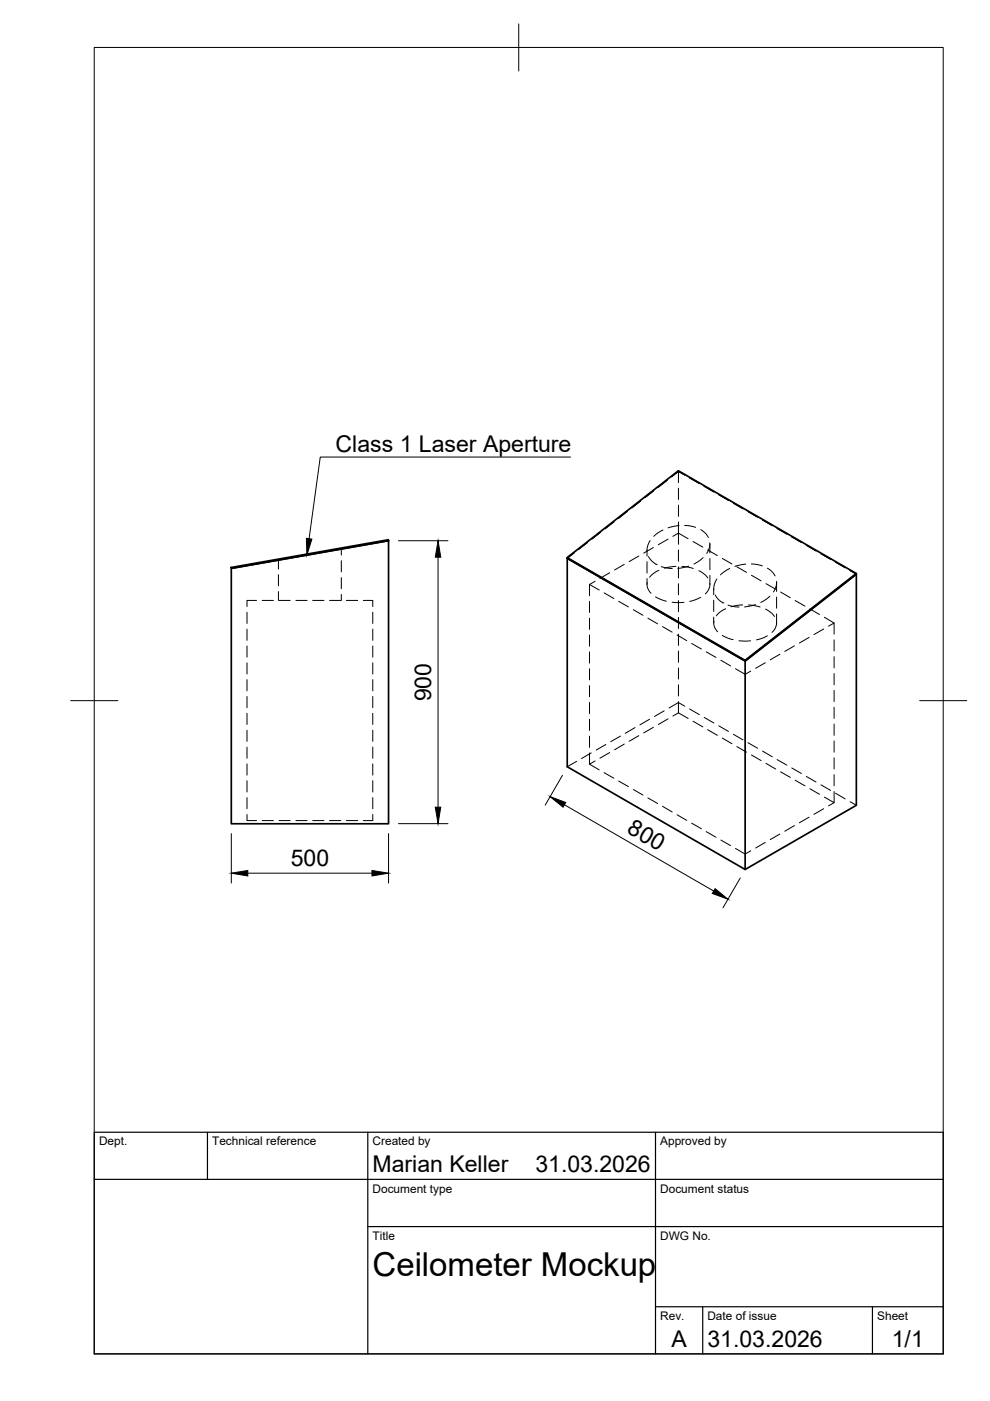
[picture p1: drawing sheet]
<svg xmlns="http://www.w3.org/2000/svg" width="210mm" height="297mm" viewBox="0 0 210 297" stroke-linecap="round" stroke-linejoin="round" font-family="sans-serif">
<!-- layer: Hidden -->
<g fill="none" stroke="#000" stroke-width=".21">
<path d="M143.8 99.8v.2l1.4 .7-1.4-.7M143.8 100v2.3M143.8 100l-1.4 1.1M59 118.8v1.9M72.4 116.4v1.3M72.4 118.9v2.4M121.7 117.2l-1.4 1.2M124.5 115l-1.8 1.5M127.4 112.8l-1.9 1.5M130.2 110.6l-1.9 1.5M132.4 119.7l-2.1 1.1M133 108.4l-1.9 1.5"/>
<path d="M135.4 117.9l-2 1.2M135.8 106.2l-1.9 1.5M137.2 116.7v1.2M137.2 119.1v2.4M137.5 118l.7 1 .9 .7M137.9 114.6l-.6 1.1-.1 1.1M138.5 116.1l-2 1.2M138.6 104l-1.8 1.5 1.8-1.5M139.1 119.7h.1M140.6 112.4l-1.1 .6-.9 .7M141.4 101.8l-1.8 1.5 1.9-1.5M141.6 114.3l-2 1.2"/>
<path d="M142.7 113.7l1.1-.7v2.4M143.8 103.5v2.4M143.8 107.1v2.4M143.8 110.7v2.3l2.1 1.2M143.8 116.6v2.4M144 111.4l-2.4 .5M145.2 111.4l2.3 .4M146.2 101.3l2.1 1.2-2.1-1.2M146.9 114.8l2.1 1.2M148.6 112.3l1.1 .9 .5 .8M149.1 118.2l-2 1.4M149.3 103.1l2.1 1.2-2.1-1.2"/>
<path d="M150 116.6l2.1 1.2M150.5 115.1l-.2 1.4-.5 .8M150.5 115.3v1.9M150.5 118.4v2.4M153.1 118.4l2.1 1.2M154.5 106.1l-2.1-1.2 2.1 1.2M155.5 106.7l2 1.2M158.1 119.6l-2.3 .5M159.3 119.6l2.3 .4M160.6 109.7l-2-1.2 2.1 1.2M161.7 110.2l2 1.2M164.8 112l2 1.2"/>
<path d="M167.9 113.8l2 1.2M171 115.6l2 1.2M174.1 117.4l2 1.2M177.1 119.2l2.1 1.2M52.4 129.8v2.4M52.4 133.4v2.4M52.4 137v2.3M54.4 127.3h-2v1.3M55.6 127.3h2.4M59 121.8v2.4M59 125.4v1.9M59.2 127.3h2.3"/>
<path d="M62.7 127.3h2.4M66.3 127.3h2.4M69.9 127.3h2.4M72.4 122.5v2.3M72.4 126v1.3M73.4 127.3h2.4M77 127.3h2v1.3M79 129.8v2.4M79 133.4v2.4M79 137v2.3M125 123.9v2.4M125 127.5v2.4"/>
<path d="M125 131.1v2.3M125 134.6v2.4M125 138.2v2.4M125 123.9l2 1.2M126.2 123.2l-1.2 .7M128.1 125.7l2.1 1.2M129.3 121.4l-2.1 1.2M131.2 127.5l2 1.2M134.3 129.3l2 1.2M137.2 122.7v1.2M137.2 123.5a2.57 2.57 0 0 0 .8 2.3M137.4 131.1l2 1.2"/>
<path d="M139 126.5l2.3 1M139.7 120.9l-1.1 .6-.9 .9M140.2 120.1l2.3 .4M140.5 132.8l2 1.2M142.5 127.7h2.5M143.3 120.1l-2.4 .4M143.6 134.6l2 1.2M143.8 120.2v2.4M143.8 123.7v2.4M143.8 127.3v2.4M143.8 130.9v2.4M143.8 134.5v2.3"/>
<path d="M143.8 138v2.4M144.6 120.1l2.4 .4M146 120l-2.3 .5M146.6 136.4l2.1 1.2M148.2 121l1.3 .9 .6 .6M148.6 126.6l-2.4 .9M149.7 138.2l2.1 1.2M150.5 123.7l-.2 1.1-.8 1.1M150.5 122v1.9M151.3 124.8v1.3M151.3 127.3v2.3M151.3 130.8v1.3"/>
<path d="M151.4 131.7a2.57 2.57 0 0 0 .8 2.2M151.6 126.1l.8 1 .9 .7M152 122.8l-.5 1.1-.2 1.1M152.8 140l2.1 1.2M153.1 134.7l1.4 .6 .9 .3M153.3 127.8h.1M153.8 129.1l-1 .6-.9 .9M154.4 128.3l2.3 .4M154.7 120.5l-1.9 1.4M156.2 120.2l2.1 1.2M156.7 135.9h2.5M157.5 128.3l-2.5 .3"/>
<path d="M158.7 128.3l2.5 .4M159.3 122l2.1 1.2M160.2 128.2l-2.3 .5M162.3 129.1l1.3 .9 .6 .7M162.4 123.7l2.1 1.2M162.7 134.8l-1.2 .5-1.1 .4M162.7 120.5l1.1 .8 .5 .8M163.2 126.4l-1.9 1.3M164.6 131.9v.6a2.68 2.68 0 0 1-.9 1.6M164.7 123.3l-.1 .8-.6 1.4M164.7 123.5v1.9M164.7 126.6v2.4"/>
<path d="M164.7 130.2v1.9M165.4 138.7l-2.1 1.2M165.5 125.5l2.1 1.2M168.4 136.9l-2 1.2M168.6 127.3l2.1 1.2M171.6 135.1l-2.1 1.2M171.7 129.1l2.1 1.2M174.6 133.4l-2 1.1M174.8 130.9l2 1.2v2.4M176.8 135.7v2.3M176.8 139.2v2.4M176.8 132.1l-1.1 .7"/>
<path d="M180.2 121l1.4 .7M52.4 140.5v2.4M52.4 144.1v2.4M52.4 147.7v2.4M52.4 151.2v2.4M52.4 154.8v2.4M52.4 158.4v2.4M79 140.5v2.4M79 144.1v2.4M79 147.7v2.4M79 151.2v2.4M79 154.8v2.4"/>
<path d="M79 158.4v2.4M125 141.8v2.4M125 145.4v2.3M125 148.9v2.4M125 152.5v2.4M125 156.1v2.4M125 159.6v2.4M125.3 159.6l-2 1.2M128.5 157.8l-2.1 1.2M129.3 159.6l-2.1 1.1M131.6 156.1l-2.1 1.2M132.4 157.8l-2.1 1.2"/>
<path d="M134.6 154.3l-2 1.2M135.4 156l-2 1.2M137.7 152.5l-2 1.2M138.5 154.2l-2 1.2M140.8 150.7l-2 1.2M141.6 152.4l-2 1.2M143.8 148.7v2.4l-1.1 .7M143.8 141.6v2.4M143.8 145.2v2.4M143.8 151.1l2.1 1.2M145.2 149.7l-1.4-.7-1.9 1.1M146.2 150.3l2.1 1.2"/>
<path d="M146.9 152.9l2.1 1.2M149.3 152.1l2.1 1.2M150 154.7l2.1 1.2M152.4 153.9l2.1 1.2M153.1 156.5l2.1 1.2M155.5 155.7l2 1.2M155.9 141.8l2.1 1.2 1.2-.7M156.2 158.3l2.1 1.2M158.6 157.5l2.1 1.2M161.7 159.2l2 1.3M162.3 140.5l-2.1 1.2M176.8 142.8v2.4"/>
<path d="M176.8 146.4v2.3M176.8 150v2.3M176.8 153.5v2.4M176.8 157.1v2.4M52.4 172.7v1.3h2M52.4 162v2.3M52.4 165.5v2.4M52.4 169.1v2.4M55.6 174h2.4M59.2 174h2.3M62.7 174h2.4M66.3 174h2.4"/>
<path d="M69.9 174h2.4M73.4 174h2.4M79 162v2.3M79 165.5v2.4M79 169.1v2.4M79 172.7v1.3h-2M122.3 161.4l-2 1.2M125 162l2 1.2M126.2 161.3l-1.2 .7M128.1 163.8l2.1 1.2M131.2 165.6l2 1.2M134.3 167.4l2 1.2"/>
<path d="M137.4 169.2l2 1.2M140.5 170.9l2 1.3M143.6 172.7l2 1.2M146.6 174.5l2.1 1.2M149.7 176.3l2.1 1.2M152.8 178.1l2.1 1.2M155.9 179.9l2.1 1.2 1.2-.7M159.3 160.1l2.1 1.2M162.3 178.6l-2.1 1.2M162.4 161.8l2.1 1.3M164.8 161l2 1.2M165.4 176.8l-2.1 1.2"/>
<path d="M165.5 163.6l2.1 1.2M167.9 162.8l2 1.2M168.4 175l-2 1.2M168.6 165.4l2.1 1.2M171 164.6l2 1.2M171.6 173.3l-2.1 1.1M171.7 167.2l2.1 1.2M174.1 166.4l2 1.2M174.6 171.5l-2 1.2M176.8 167.8v2.4l-2-1.2M176.8 160.7v2.4M176.8 164.2v2.4"/>
<path d="M176.8 170.2l-1.1 .7M177.1 168.2l2.1 1.2M180.2 170l1.4 .7"/>
</g>
<!-- layer: Visible -->
<path d="M120.2 118.2l23.6-18.4 37.7 21.8 .1 .1-23.6 18.5v44.1l23.6-13.6v-49l-23.6 18.5-37.7-21.8M120.3 118.4l37.7 21.8v-.2l23.5-18.4M120.3 118.4l-.1-.2 37.8 21.8M120.3 118.4v44.2l37.7 21.7M49 120.3l33.3-5.9 .1 .2-33.4 5.9zM49 120.5l33.4-5.9v60.1h-33.4z" fill="none" stroke="#000" stroke-width=".36"/>
<circle cx="120.3" cy="118.4" r=".18" fill="#000"/>
<!-- layer: BORDER -->
<path d="M20 10.1h180v276.9h-180zM110 5.1v10M15 148.6h10M195 148.6h10" fill="none" stroke="#000" stroke-width=".21"/>
<!-- layer: TITLEBLOCK -->
<path d="M20 240.1h180v46.9h-180zM20 250h180M44 240.1v9.9M78 240.1v46.9M139 240.1v46.9M78 260.1h122M139 277.1h61M149 277.1v9.9M185 277.1v9.9" fill="none" stroke="#000" stroke-width=".25"/>
<!-- layer: FD_Dimensions -->
<path d="M84.5 114.6h10.5M92.9 118.1v53M49 176.7v10.5M82.4 176.7v10.5M84.5 174.6h10.5M119.3 164.4l-3.7 6.3M119.7 170.6l31.6 18.3M52.5 185.1h26.4M157 186.1l-3.7 6.4" fill="none" stroke="#000" stroke-width=".21"/>
<path d="M92.9 114.6l.6 3.5h-1.2zM92.3 171.1h1.2l-.6 3.5zM116.6 168.9l3.4 1.2-.6 1zM49 185.1l3.5-.5v1.1zM78.9 184.6l3.5 .5-3.5 .6zM151.6 188.4l2.7 2.3-3.3-1.3z" fill="#000" stroke="#000" stroke-width=".21"/>
<!-- layer: Leaders -->
<path d="M65 114.1l1.1 .2-1 3.4z" fill="#000" stroke="#000" stroke-width=".21"/>
<path d="M121 96.9h-53.1l-2.4 17.3" fill="none" stroke="#000" stroke-width=".21"/>
<text font-size="7" x="79" y="270.6">Ceilometer Mockup</text>
<g font-size="4.9">
<text x="71.2" y="95.9">Class 1 Laser Aperture</text>
<text x="91.4" y="148.7" transform="rotate(-90 91.4 148.7)">900</text>
<text x="132.7" y="176.5" transform="rotate(30 132.7 176.5)">800</text>
<text x="61.6" y="183.7">500</text>
<text x="79" y="248.5">Marian Keller</text>
<text x="113.5" y="248.5">31.03.2026</text>
<text x="142.3" y="285.7">A</text>
<text x="150" y="285.5">31.03.2026</text>
<text x="189.1" y="285.7">1/1</text>
</g>
<g font-size="2.5">
<text x="21" y="242.9">Dept.</text>
<text x="45" y="242.9">Technical reference</text>
<text x="79" y="242.9">Created by</text>
<text x="140" y="242.9">Approved by</text>
<text x="79" y="252.8">Document type</text>
<text x="140" y="252.8">Document status</text>
<text x="79" y="262.9">Title</text>
<text x="140" y="262.9">DWG No.</text>
<text x="140" y="279.9">Rev.</text>
<text x="150" y="279.9">Date of issue</text>
<text x="186" y="279.9">Sheet</text>
</g>
</svg>
